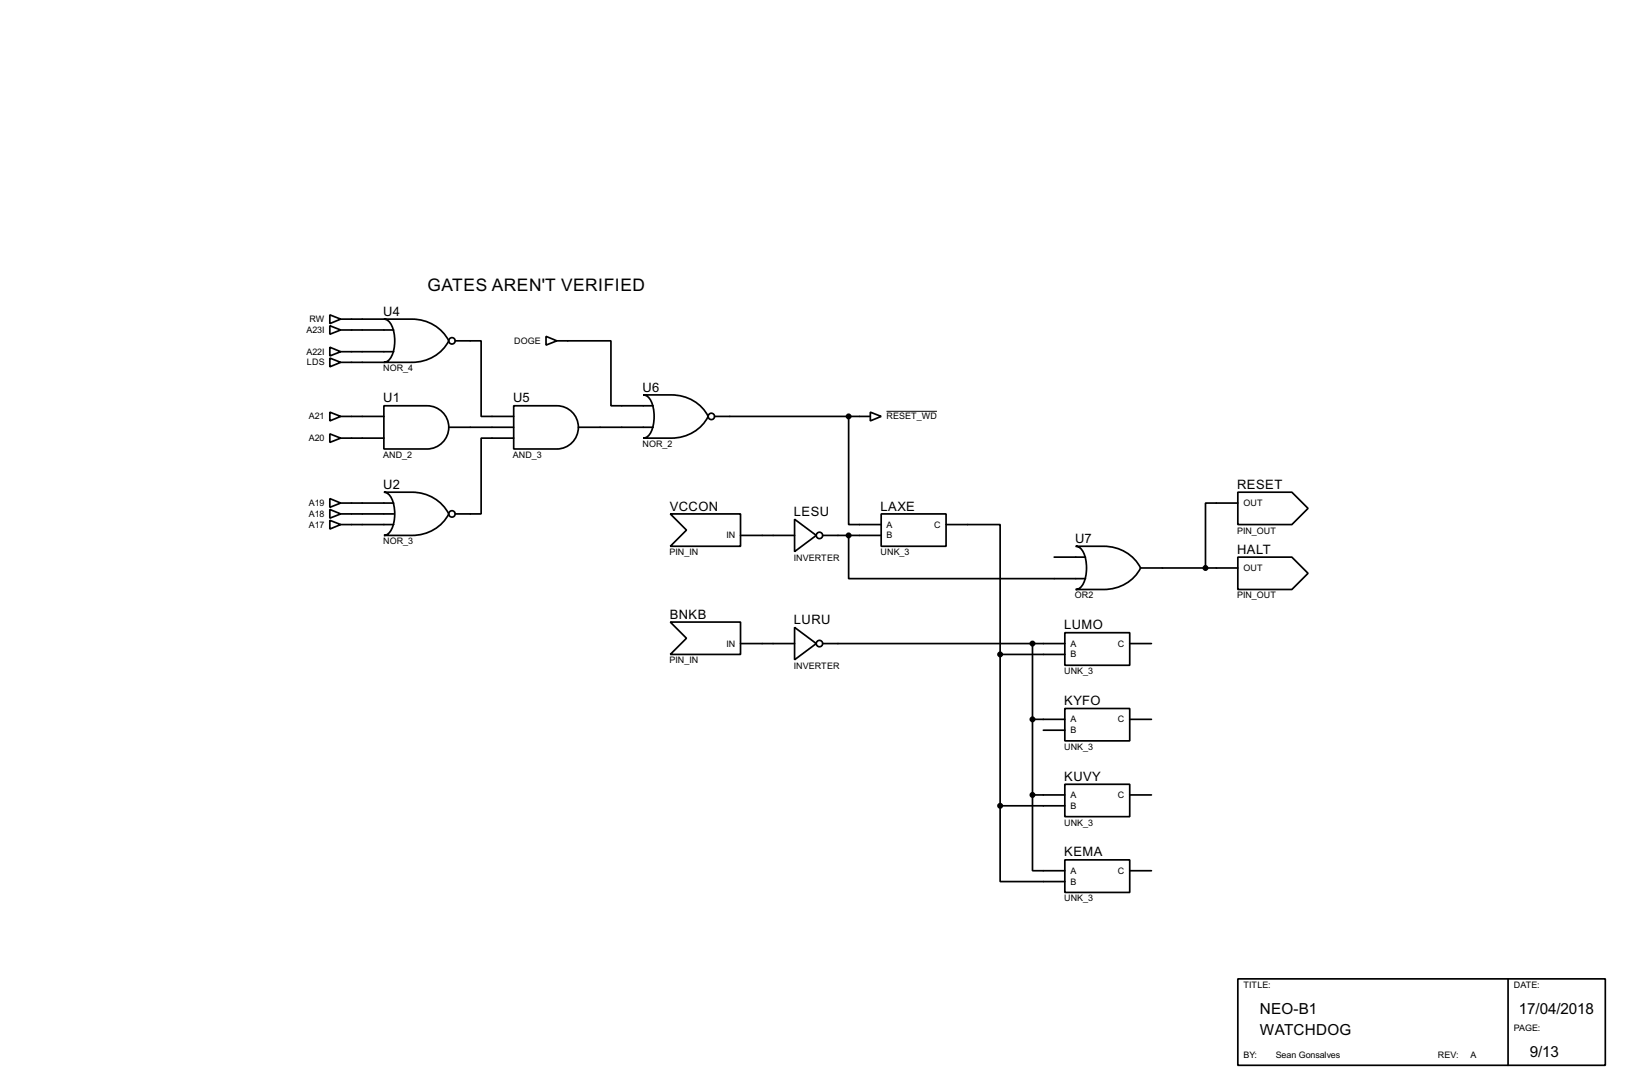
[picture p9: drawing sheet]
<svg xmlns="http://www.w3.org/2000/svg" width="383mm" height="256mm" viewBox="0 0 383 256" stroke-linecap="round" stroke-linejoin="round" font-family="sans-serif">
<g fill="none" stroke="#000" stroke-width=".4">
<path d="M77.5 76.5l2.6 1-2.6 1zM77.5 74l2.6 1-2.6 1zM80.1 77.5h12.4M80.1 75h10.1M90.2 75h6.6a9.6 9.6 0 0 1 8.7 5.1 9.6 9.6 0 0 1-8.7 5h-6.6a3.2 3.2 0 0 0 2.4-3.1 7.7 7.7 0 0 0-1.4-6.6zM128.3 79l2.6 1.1-2.6 1zM77.5 96.8l2.6 1-2.6 1.1zM77.5 81.6l2.6 1-2.6 1zM77.5 84.1l2.6 1-2.6 1.1zM80.1 97.8h10.1M80.1 82.6h12.4M80.1 85.1h10.1"/>
<path d="M90.2 95.3h10.2a5.1 5.1 0 0 1 5.1 5.1 5.1 5.1 0 0 1-5.1 5.1h-10.2zM107 80.1h6.1v17.7h7.6M120.7 95.3h10.2a5.1 5.1 0 0 1 5 5.1 5.1 5.1 0 0 1-5 5.1h-10.2zM130.9 80.1h12.7v15.2h9.9M151.2 92.8h6.6a9.5 9.5 0 0 1 8.6 5 9.5 9.5 0 0 1-8.6 5.1h-6.6a3.2 3.2 0 0 0 2.3-3.1 7.7 7.7 0 0 0-1.3-6.6zM167.9 97.8h36.6M199.4 97.8v25.4h7.7M204.5 96.8l2.6 1-2.6 1.1zM77.5 101.9l2.6 1-2.6 1zM77.5 117.1l2.6 1.1-2.6 1zM77.5 119.7l2.6 1-2.6 1zM80.1 102.9h10.1"/>
<path d="M80.1 118.2h12.4M90.2 115.6h6.6a9.6 9.6 0 0 1 8.7 5.1 9.6 9.6 0 0 1-8.7 5.1h-6.6a3.2 3.2 0 0 0 2.4-3.2 7.7 7.7 0 0 0-1.4-6.6zM105.5 100.4h15.2M120.7 102.9h-7.6v17.8h-6.1M135.9 100.4h17.6M290.9 115.6h12.7l3.8 3.8-3.8 3.8h-12.7zM290.9 118.2h-7.6v15.2M77.5 122.2l2.6 1-2.6 1.1zM80.1 120.7h12.4M80.1 123.2h12.4M157.5 120.7h16.5v7.6h-16.5l3.8-3.8zM174 125.8h12.7"/>
<path d="M186.7 122l5.1 3.8-5.1 3.8zM193.3 125.8h13.8M199.4 125.8v10.1h55.7M207.1 120.7h15.2v7.6h-15.2zM222.3 123.2h12.7v30.5M247.7 130.9h7.4M252.8 128.3h6.6a9.6 9.6 0 0 1 8.6 5.1 9.5 9.5 0 0 1-8.6 5.1h-6.6a3.2 3.2 0 0 0 2.3-3.2 7.8 7.8 0 0 0-1.3-6.6zM268 133.4h22.9M290.9 130.9h12.7l3.8 3.8-3.8 3.8h-12.7zM157.5 146.1h16.5v7.6h-16.5l3.8-3.8zM174 151.2h12.7M186.7 147.4l5.1 3.8-5.1 3.8z"/>
<path d="M193.3 151.2h56.9M235 153.7h15.2M235 153.7v35.6M242.6 151.2v35.5M250.2 148.6h15.3v7.7h-15.3zM265.5 151.2h5.1M242.6 169h7.6M245.2 171.5h5M250.2 166.4h15.3v7.6h-15.3zM265.5 169h5.1M235 189.3v17.8h15.2M235 189.3h15.2"/>
<path d="M242.6 186.7v17.8h7.6M242.6 186.7h7.6M250.2 184.2h15.3v7.6h-15.3zM265.5 186.7h5.1M250.2 202h15.3v7.6h-15.3zM265.5 204.5h5.1M290.9 229.9h86.3v20.3h-86.3zM354.4 229.9v20.3"/>
<circle cx="106.2" cy="80.1" r=".75"/>
<circle cx="167.1" cy="97.8" r=".75"/>
<circle cx="106.2" cy="120.7" r=".75"/>
<circle cx="192.5" cy="125.8" r=".75"/>
<circle cx="192.5" cy="151.2" r=".75"/>
</g>
<g fill="#000" stroke="#000" stroke-width=".4">
<circle cx="199.4" cy="97.8" r=".5"/>
<circle cx="199.4" cy="125.8" r=".5"/>
<circle cx="283.2" cy="133.4" r=".5"/>
<circle cx="235" cy="153.7" r=".5"/>
<circle cx="242.6" cy="151.2" r=".5"/>
<circle cx="242.6" cy="169" r=".5"/>
<circle cx="235" cy="189.3" r=".5"/>
<circle cx="242.6" cy="186.7" r=".5"/>
</g>
<path d="M208.3 96.6h11.9" fill="none" stroke="#000" stroke-width=".23"/>
<text font-size="4.6" x="100.4" y="68.4">GATES AREN'T VERIFIED</text>
<g font-size="4">
<text x="296" y="238.1">NEO-B1</text>
<text x="356.9" y="238.1">17/04/2018</text>
<text x="296" y="243.1">WATCHDOG</text>
<text x="359.5" y="248.2">9/13</text>
</g>
<g font-size="3.4">
<text x="90.1" y="74.1">U4</text>
<text x="90.1" y="94.5">U1</text>
<text x="120.6" y="94.5">U5</text>
<text x="151" y="92">U6</text>
<text x="90.1" y="114.8">U2</text>
<text x="157.4" y="119.9">VCCON</text>
<text x="206.9" y="119.9">LAXE</text>
<text x="290.7" y="114.8">RESET</text>
<text x="186.6" y="121.2">LESU</text>
<text x="252.6" y="127.5">U7</text>
<text x="290.7" y="130.1">HALT</text>
<text x="157.4" y="145.3">BNKB</text>
<text x="186.6" y="146.6">LURU</text>
<text x="250.1" y="147.8">LUMO</text>
<text x="250.1" y="165.6">KYFO</text>
<text x="250.1" y="183.4">KUVY</text>
<text x="250.1" y="201.2">KEMA</text>
</g>
<g font-size="2.4">
<text x="72.7" y="75.6">RW</text>
<text x="72" y="78.2">A23I</text>
<text x="72" y="83.3">A22I</text>
<text x="120.8" y="80.8">DOGE</text>
<text x="72.1" y="85.8">LDS</text>
<text x="90" y="87.2">NOR_4</text>
<text x="72.6" y="98.5">A21</text>
<text x="208.3" y="98.5">RESET_WD</text>
<text x="72.6" y="103.6">A20</text>
<text x="90" y="107.6">AND_2</text>
<text x="120.5" y="107.6">AND_3</text>
<text x="151" y="105">NOR_2</text>
<text x="72.6" y="118.9">A19</text>
<text x="292.2" y="118.9">OUT</text>
<text x="72.6" y="121.4">A18</text>
<text x="72.6" y="123.9">A17</text>
<text x="208.3" y="123.9">A</text>
<text x="219.5" y="123.9">C</text>
<text x="290.7" y="125.3">PIN_OUT</text>
<text x="90" y="127.9">NOR_3</text>
<text x="157.3" y="130.4">PIN_IN</text>
<text x="170.7" y="126.5">IN</text>
<text x="186.5" y="131.7">INVERTER</text>
<text x="206.9" y="130.4">UNK_3</text>
<text x="208.3" y="126.5">B</text>
<text x="292.2" y="134.1">OUT</text>
<text x="252.6" y="140.6">OR2</text>
<text x="290.7" y="140.6">PIN_OUT</text>
<text x="157.3" y="155.8">PIN_IN</text>
<text x="170.7" y="151.9">IN</text>
<text x="251.5" y="151.9">A</text>
<text x="251.5" y="154.4">B</text>
<text x="262.7" y="151.9">C</text>
<text x="186.5" y="157.1">INVERTER</text>
<text x="250" y="158.4">UNK_3</text>
<text x="251.5" y="169.7">A</text>
<text x="251.5" y="172.2">B</text>
<text x="262.7" y="169.7">C</text>
<text x="250" y="176.1">UNK_3</text>
<text x="251.5" y="187.4">A</text>
<text x="251.5" y="190">B</text>
<text x="262.7" y="187.4">C</text>
<text x="250" y="193.9">UNK_3</text>
<text x="251.5" y="205.2">A</text>
<text x="251.5" y="207.8">B</text>
<text x="262.7" y="205.2">C</text>
<text x="250" y="211.7">UNK_3</text>
<text x="292.2" y="232.1">TITLE:</text>
<text x="355.7" y="232.1">DATE:</text>
<text x="355.7" y="242.2">PAGE:</text>
<text x="292.2" y="248.6">BY:</text>
<text x="299.8" y="248.6">Sean Gonsalves</text>
<text x="337.9" y="248.6">REV:</text>
<text x="345.5" y="248.6">A</text>
</g>
</svg>
